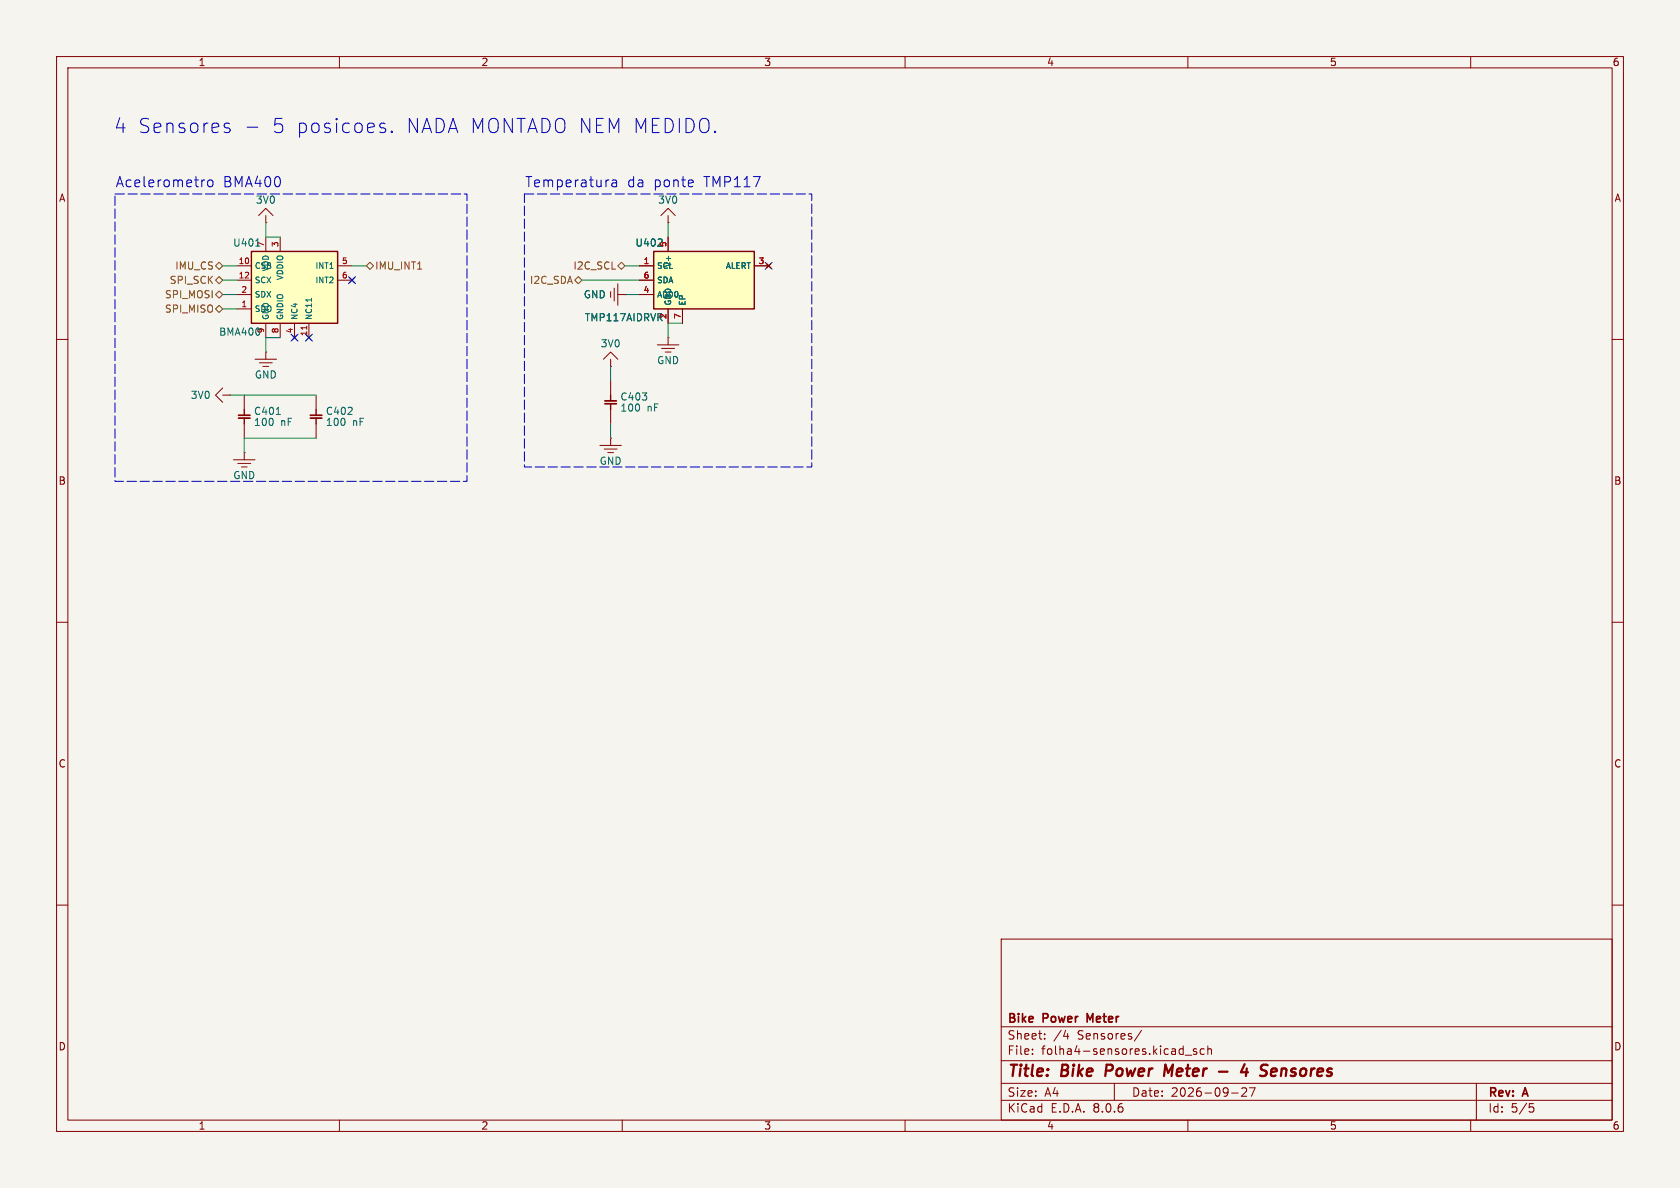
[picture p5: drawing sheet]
<svg xmlns="http://www.w3.org/2000/svg" width="297mm" height="210mm" viewBox="0 0 297 210" stroke-linecap="round" stroke-linejoin="round" font-family="sans-serif">
<path d="M0 0h297v210h-297z" fill="#f5f4ef" stroke="#f5f4ef" stroke-width=".18"/>
<g fill="none" stroke="#840000" stroke-width=".18">
<path d="M10 10h277v190h-277zM12 12h273v186h-273zM60 10v2M110 10v2M160 10v2M210 10v2M260 10v2M10 60h2M285 60h2M10 110h2M285 110h2M10 160h2"/>
<path d="M285 160h2M177 166h108v32h-108zM60 198v2M110 198v2M160 198v2M177 194.5h108M177 191.5h108M177 187.5h108M177 181.5h108M182.5 186.3v.1M182.5 185.5v.1M184.7 183.6v.1"/>
<path d="M184.7 182.8v.1M188 183.2h1M188.7 182.7v1M197 191.5v3M201.8 182.1l-1.3 2M209.5 186.5h1.2M210 198v2M211.5 185.5l-.3-.1-.2 .2v.2l.5 .2v.3h-.5M212.9 185.5l-.4-.1-.3 .3v.4l.1 .2h.6M213.5 185.5l.2-.1 .4 .1 .1 .9M213.5 184.9v1.5M217.7 193.2h1.2"/>
<path d="M219.5 192.4l.6-.1 .2 .1 .1 .3-.9 1.1h.9M220.9 192.3h1l-.7 1.5M260 198v2M261 191.5v6.5M270.4 195.1h.7M270.5 195.7h.4l.3 .3-.2 .5-.5 .1"/>
</g>
<path d="M195.6 188.2l-.2 2M207.4 188.2l-.9 1.4-.5-1.4-.2 2M215.5 189.4h1.5M220 188.1l-.6 1.4h1.2M220.4 188.9l-.1 1.3M225.1 188.9l.5 .1 .1 .4-1 .1M225.5 190.1l-.2 .1" fill="none" stroke="#840000" stroke-width=".4"/>
<path d="M192.7 180.3l-.5-1.1v1.5" fill="none" stroke="#840000" stroke-width=".3"/>
<path d="M44.4 44.5h15.3v12.7h-15.3z" fill="#ffffc2"/>
<path d="M44.4 44.5h15.3v12.7h-15.3zM43.2 72.4v1M43.2 73.9v1M55.9 72.4v1M55.9 73.9v1" fill="none" stroke="#840000" stroke-width=".25"/>
<g fill="none" stroke="#840000" stroke-width=".18">
<path d="M45.7 38.1l1.3-1.3 1.3 1.3M47 39.4h.1M47 38.1v1.3M41.9 54.6h2.5M41.9 47h2.5M41.9 49.5h2.5M41.9 52.1h2.5M47 41.9v2.6M47 57.2v2.5M49.5 41.9v2.6M49.5 57.2v2.5M51.7 59.3l.8 .8"/>
<path d="M52.1 57.2v2.5M52.5 59.3l-.8 .8M54.2 59.3l.8 .8M54.6 57.2v2.5M55 59.3l-.8 .8M59.7 47h2.5M59.7 49.5h2.5M61.8 49.1l.8 .8M62.6 49.1l-.8 .8M39.4 68.6l-1.3 1.3 1.3 1.2M39.4 69.9h1.2M40.6 69.9h.1"/>
<path d="M43.2 69.9v2.5M43.2 74.9v2.6M45.1 63.5h3.8M45.8 64.1h2.3M46.5 64.8h1M47 62.2h.1M47 62.2v1.3M55.9 69.9v2.5M55.9 74.9v2.6M106.7 63.5l1.2-1.3 1.3 1.3M107.9 64.8h.1M107.9 63.5v1.3"/>
<path d="M41.3 81.3h3.8M42 81.9h2.3M42.7 82.6h1M43.2 80h.1M43.2 80v1.3"/>
</g>
<path d="M45.2 43.5h.7M55.1 52.7v.6M48.8 73.3h.8" fill="none" stroke="#006464" stroke-width=".18"/>
<path d="M54.2 57.6v.6" fill="none" stroke="#a90000" stroke-width=".18"/>
<path d="M42.2 73.4h2M42.2 73.9h2M54.9 73.4h2M54.9 73.9h2" fill="none" stroke="#840000" stroke-width=".31"/>
<path d="M115.6 44.5h17.7v10.1h-17.7z" fill="#ffffc2"/>
<path d="M115.6 44.5h17.7v10.1h-17.7zM107.9 69.9v1M107.9 71.4v1" fill="none" stroke="#840000" stroke-width=".25"/>
<g fill="none" stroke="#840000" stroke-width=".18">
<path d="M116.8 38.1l1.3-1.3 1.3 1.3M118.1 39.4h.1M118.1 38.1v1.3M107.9 51.6v1M108.6 50.9v2.3M109.2 52.1h1.3M109.2 50.2v3.8M110.5 52.1h.1M113 47h2.6M113 52.1h2.6M113 49.5h2.6M118.1 59.7h.1"/>
<path d="M118.1 41.9v2.6M118.1 54.6v2.6M118.1 59.7v1.3M120.6 54.6v2.6M133.3 47h2.6M135.5 46.6l.8 .8M136.3 46.6l-.8 .8M106 78.7h3.9M106.8 79.4h2.3M107.9 77.5h.1M107.9 67.3v2.6M107.9 72.4v2.5"/>
<path d="M107.9 77.5v1.2M116.2 61h3.8M117 61.6h2.3M117.6 62.2h1M107.4 80h1.1"/>
</g>
<path d="M116.3 43.5h.8M117 42.4l.1 .2" fill="none" stroke="#006464" stroke-width=".18"/>
<path d="M106.9 70.9h2.1M106.9 71.4h2.1" fill="none" stroke="#840000" stroke-width=".31"/>
<path d="M38.1 47l.6-.6 .7 .6-.7 .6zM38.1 49.5l.6-.6 .7 .6-.7 .7zM38.7 54l.7 .6-.7 .6-.6-.6zM38.7 51.4l.7 .7-.7 .6-.6-.6zM64.8 47l.6-.6 .6 .6-.6 .6zM101.6 49.5l.6-.6 .7 .6-.7 .7zM109.2 47l.7-.6 .6 .6-.6 .6z" fill="none" stroke="#725600" stroke-width=".18"/>
<path d="M36.2 31.8l-.4 .1M36.9 31.9a.49 .49 0 0 1 .7 .3v.5a.49 .49 0 0 1-.4 .3 .49 .49 0 0 1-.5-.3v-.5zM40 22.6l.6 .1 .1 .4-.4 .3h-.4M40 21.8l.6 .1M43.7 22.5h1.9M67.5 22.6l.6 .1 .1 .4-.4 .3h-.4M67.5 21.8l.6 .1M69.3 23.2l.1 .1-.1 .1M69.3 23.2l-.2 .1 .2 .1M69.3 23.2v.2M108.2 31.9h.7l.1 1.1M109 32.2l-.6 .1a.35 .35 0 0 0-.3 .4 .35 .35 0 0 0 .3 .3l.6-.1" fill="none" stroke="#0000c2" stroke-width=".18"/>
<path d="M20.3 34.3h62.2v50.8h-62.2zM92.7 34.3h50.8v48.3h-50.8z" fill="none" stroke="#0000c2" stroke-width=".18" stroke-dasharray="1.7 .6"/>
<g fill="none" stroke="#009600" stroke-width=".18">
<path d="M47 39.4v2.5h2.5M118.1 39.4v2.5M39.4 47h2.5M39.4 52.1h2.5M39.4 49.5h2.5M39.4 54.6h2.5M49.5 59.7h-2.5v2.5M62.2 47h2.6M102.9 49.5h10.1M110.5 47h2.5M110.5 52.1h2.5M120.6 57.2h-2.5v2.5"/>
<path d="M40.6 69.9h15.3M55.9 77.5h-12.7v2.5M107.9 64.8v2.5M107.9 74.9v2.6"/>
</g>
<path d="M51.5 59.1l1.2 1.2M52.7 59.1l-1.2 1.2M54 59.1l1.2 1.2M55.2 59.1l-1.2 1.2M61.6 48.9l1.2 1.2M62.8 48.9l-1.2 1.2M135.3 46.4l1.2 1.2M136.5 46.4l-1.2 1.2" fill="none" stroke="#000084" stroke-width=".18"/>
<g font-size="3.5" fill="#0000c2">
<text x="20" y="23.8">4 Sensores</text>
<text x="47.8" y="23.8">5 posicoes.</text>
<text x="71.5" y="23.8">NADA MONTADO NEM MEDIDO.</text>
</g>
<g font-size="2.8" fill="#840000">
<text x="178" y="190.9">Title:</text>
<text x="187.7" y="190.9">Bike</text>
<text x="196.3" y="190.9">Power</text>
<text x="207.4" y="190.9">Meter</text>
<text x="222.7" y="190.9">4</text>
<text x="226.9" y="190.9">Sensores</text>
</g>
<g font-size="2.5" fill="#0000c2">
<text x="20.3" y="33.2">Acelerometro</text>
<text x="39.4" y="33.2">BMA400</text>
<text x="92.7" y="33.2">Temperatura</text>
<text x="110.8" y="33.2">da</text>
<text x="115.5" y="33.2">ponte</text>
<text x="124.5" y="33.2">TMP117</text>
</g>
<g font-size="2.1" fill="#840000">
<text x="178" y="184">Sheet:</text>
<text x="178" y="181.2">Bike</text>
<text x="184.5" y="181.2">Power</text>
<text x="186.2" y="184">/4</text>
<text x="190.5" y="184">Sensores/</text>
<text x="192.8" y="181.2">Meter</text>
<text x="178" y="186.7">File:</text>
<text x="184.1" y="186.7">folha4-sensores.kicad_sch</text>
<text x="178" y="196.9">KiCad</text>
<text x="178" y="194.1">Size:</text>
<text x="184.7" y="194.1">A4</text>
<text x="185.7" y="196.9">E.D.A.</text>
<text x="193.3" y="196.9">8.0.6</text>
<text x="200" y="194.1">Date:</text>
<text x="207" y="194.1">2026-09-27</text>
<text x="263" y="194.3">Rev:</text>
<text x="263" y="196.9">Id:</text>
<text x="267.1" y="196.9">5/5</text>
<text x="269.4" y="194.3">A</text>
</g>
<g font-size="1.8" fill="#840000">
<text x="35" y="11.9">1</text>
<text x="85" y="11.9">2</text>
<text x="135" y="11.9">3</text>
<text x="185" y="11.9">4</text>
<text x="235" y="11.9">5</text>
<text x="285" y="11.9">6</text>
<text x="10.3" y="35.9">A</text>
<text x="285.3" y="35.9">A</text>
<text x="10.3" y="85.9">B</text>
<text x="285.3" y="85.9">B</text>
<text x="10.3" y="135.9">C</text>
<text x="285.3" y="135.9">C</text>
<text x="10.3" y="185.9">D</text>
<text x="285.3" y="185.9">D</text>
<text x="35" y="199.9">1</text>
<text x="85" y="199.9">2</text>
<text x="135" y="199.9">3</text>
<text x="185" y="199.9">4</text>
<text x="235" y="199.9">5</text>
<text x="285" y="199.9">6</text>
</g>
<g font-size="1.8" fill="#006464">
<text x="45.1" y="36.2">3V0</text>
<text x="116.3" y="36.2">3V0</text>
<text x="41.1" y="43.8">U401</text>
<text x="112.2" y="43.8">U402</text>
<text x="103.1" y="52.9">GND</text>
<text x="38.6" y="59.5">BMA400</text>
<text x="103.3" y="57">TMP117AIDRVR</text>
<text x="106.1" y="61.6">3V0</text>
<text x="116.1" y="64.6">GND</text>
<text x="33.6" y="70.7">3V0</text>
<text x="45" y="67.1">GND</text>
<text x="109.6" y="71">C403</text>
<text x="44.8" y="73.5">C401</text>
<text x="44.8" y="75.5">100</text>
<text x="49.6" y="75.5">nF</text>
<text x="57.5" y="73.5">C402</text>
<text x="57.5" y="75.5">100</text>
<text x="62.3" y="75.5">nF</text>
<text x="109.6" y="73">100</text>
<text x="114.4" y="73">nF</text>
<text x="105.9" y="82.4">GND</text>
<text x="41.1" y="84.9">GND</text>
</g>
<g font-size="1.8" fill="#725600">
<text x="30.9" y="47.9">IMU_CS</text>
<text x="66.2" y="47.9">IMU_INT1</text>
<text x="101.3" y="47.9">I2C_SCL</text>
<text x="29.1" y="52.9">SPI_MOSI</text>
<text x="29.9" y="50.4">SPI_SCK</text>
<text x="93.6" y="50.4">I2C_SDA</text>
<text x="29.1" y="55.5">SPI_MISO</text>
</g>
<g font-size="1.4" fill="#a90000">
<text x="42.1" y="46.7">10</text>
<text x="46.7" y="43.8" transform="rotate(-90 46.7 43.8)">7</text>
<text x="49.3" y="43.8" transform="rotate(-90 49.3 43.8)">3</text>
<text x="60.3" y="46.7">5</text>
<text x="113.7" y="46.7">1</text>
<text x="117.9" y="43.8" transform="rotate(-90 117.9 43.8)">5</text>
<text x="134" y="46.7">3</text>
<text x="42.1" y="49.3">12</text>
<text x="42.6" y="51.8">2</text>
<text x="60.3" y="49.3">6</text>
<text x="113.7" y="51.8">4</text>
<text x="113.7" y="49.3">6</text>
<text x="42.6" y="54.4">1</text>
<text x="49.3" y="59" transform="rotate(-90 49.3 59)">8</text>
<text x="51.8" y="59" transform="rotate(-90 51.8 59)">4</text>
<text x="54.4" y="59.5" transform="rotate(-90 54.4 59.5)">11</text>
<text x="117.9" y="56.5" transform="rotate(-90 117.9 56.5)">2</text>
<text x="120.4" y="56.5" transform="rotate(-90 120.4 56.5)">7</text>
</g>
<g font-size="1.4" fill="#006464">
<text x="45" y="47.7">CSB</text>
<text x="55.6" y="47.7">INT1</text>
<text x="116.1" y="47.7">SCL</text>
<text x="118.8" y="47.3" transform="rotate(-90 118.8 47.3)">V+</text>
<text x="128.2" y="47.7">ALERT</text>
<text x="45" y="50.3">SCX</text>
<text x="45" y="52.8">SDX</text>
<text x="47.7" y="48.1" transform="rotate(-90 47.7 48.1)">VDD</text>
<text x="50.3" y="49.7" transform="rotate(-90 50.3 49.7)">VDDIO</text>
<text x="55.6" y="50.3">INT2</text>
<text x="116.1" y="52.8">ADD0</text>
<text x="116.1" y="50.3">SDA</text>
<text x="45" y="55.3">SDO</text>
<text x="46.7" y="59" transform="rotate(-90 46.7 59)">9</text>
<text x="47.7" y="56.6" transform="rotate(-90 47.7 56.6)">GND</text>
<text x="50.3" y="56.6" transform="rotate(-90 50.3 56.6)">GNDIO</text>
<text x="52.8" y="56.6" transform="rotate(-90 52.8 56.6)">NC4</text>
<text x="55.3" y="56.6" transform="rotate(-90 55.3 56.6)">NC11</text>
<text x="118.8" y="54.1" transform="rotate(-90 118.8 54.1)">GND</text>
<text x="121.4" y="54.1" transform="rotate(-90 121.4 54.1)">EP</text>
</g>
</svg>
